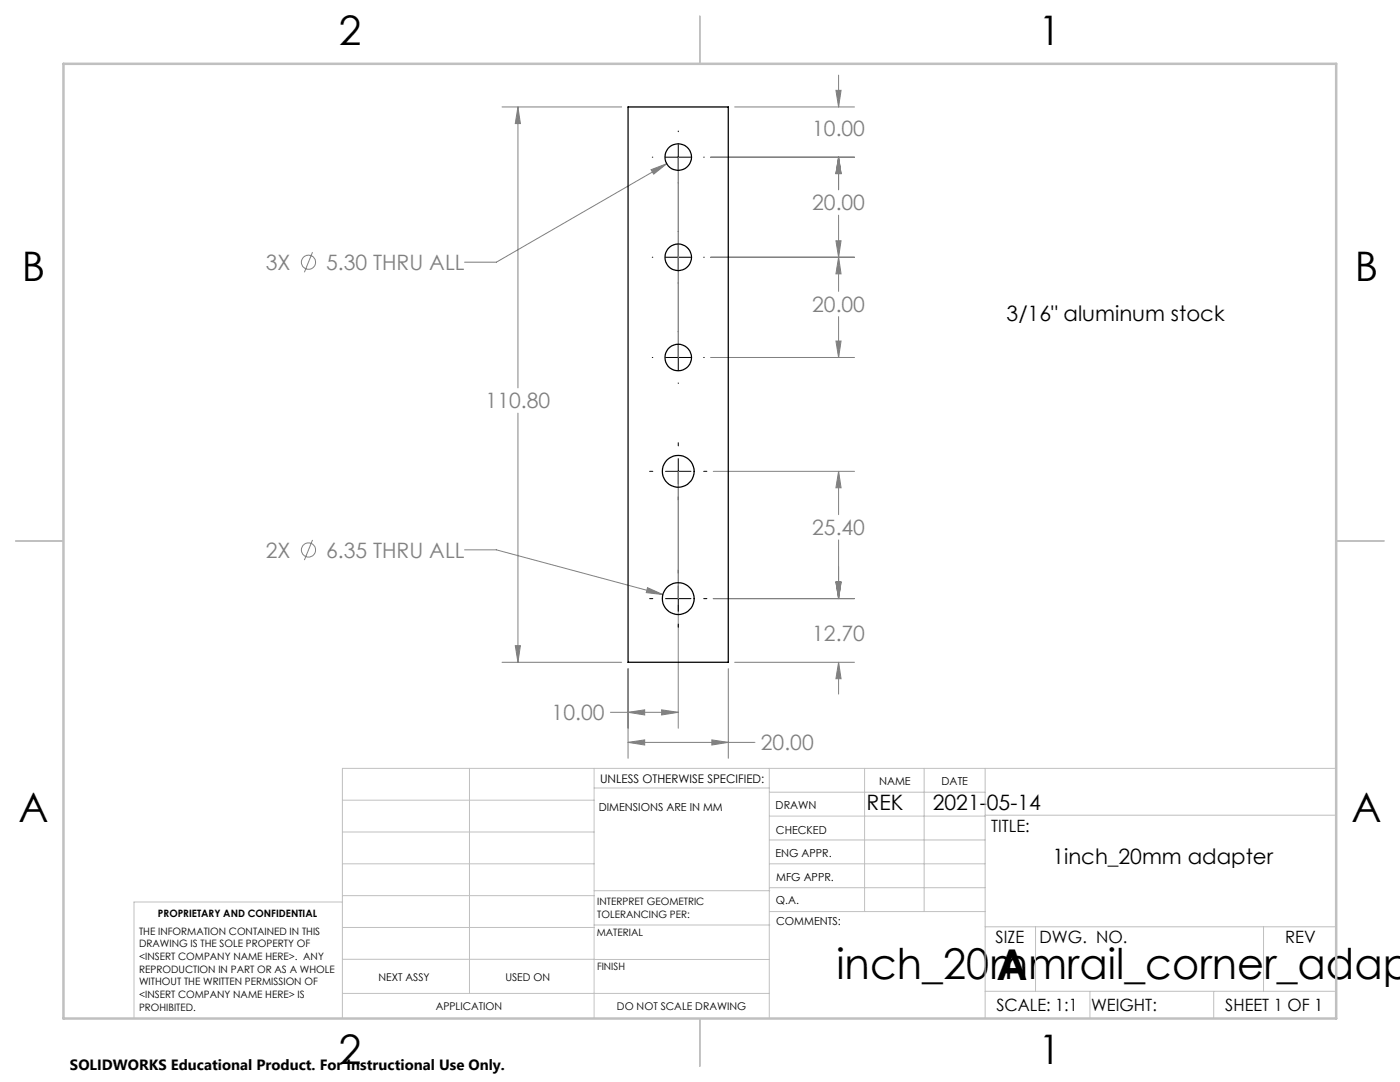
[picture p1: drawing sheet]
<svg xmlns="http://www.w3.org/2000/svg" width="279mm" height="216mm" viewBox="0 0 279 216" stroke-linecap="round" stroke-linejoin="round" font-family="sans-serif">
<g fill="none" stroke="#808080" stroke-width=".2">
<path d="M166.8 18h1.1l-.5 3.3zM167.4 15v6.3M100.2 21.3h23.9M103.4 21.3l.5 3.4h-1.1zM103.4 21.3v56.1M129.9 33.9l3.2-1.2-2.6 2zM133.1 32.7l-34 19.6h-6.4M141.8 31.4h28.7M146.6 21.3h23.9M167.4 31.4l.5 3.2h-1.1zM167.4 31.4v6.5M62.4 50.3l-1.7 4"/>
<path d="M141.8 51.3h28.7M166.8 48h1.1l-.5 3.3zM167.4 51.3l.5 3.3h-1.1zM167.4 42.9v15.2M141.8 71.3h28.7M166.8 68.1h1.1l-.5 3.2zM167.4 63.2v8.1M103.4 82.4v49.8M142.3 94.1h28.2M167.4 94.1l.5 3.2h-1.1zM167.4 94.1v8.6M62.4 107.7l-1.7 4.1"/>
<path d="M92.7 109.7h6.4l33.2 8.9M129.2 117.3l3.1 1.3-3.3-.3zM142.3 119.5h28.2M166.8 116.1h1.1l-.5 3.4zM167.4 107.7v11.8M100.2 132.2h23.9M102.8 128.8h1.1l-.5 3.4zM125.3 133.4v17.9M135.4 120.7v24.6M145.3 133.4v17.9M146.6 132.2h23.9M167.4 132.2l.5 3.2h-1.1z"/>
<path d="M167.4 132.2v6.3M121.8 142.1h13.6M125.3 148.1l3.4-.5v1.1zM125.3 142.1l3.4-.5v1.1zM125.3 148.1h25.4M132 141.6l3.4 .5-3.4 .6zM142.1 147.6l3.2 .5-3.2 .6z"/>
<circle cx="61.6" cy="52.3" r="1.41"/>
<circle cx="61.6" cy="109.7" r="1.42"/>
</g>
<g fill="none" stroke="#c0c0c0" stroke-width=".2">
<path d="M68.3 159.7h50.3M93.7 153.3v44.9M118.6 153.3v49.9M118.6 157.2h34.9M153.5 153.3v49.9M153.5 158.1h43.1M172.5 153.3v28.6M184.4 153.3v28.6M196.6 153.3v49.9M266.7 153.3h-198.4v49.9M68.3 178.7h50.3M68.3 172.4h50.3"/>
<path d="M68.3 166h50.3M68.3 180h-41.6v23.2M118.6 177.7h35M153.5 167.6h43.1M153.5 162.8h43.1M153.5 172.4h43.1M153.5 177.1h43.1M196.6 162.7h70.1M68.3 198.2h85.2M68.3 191.4l85.2 .1M68.3 185.1h50.3M118.6 184.6h35"/>
<path d="M153.6 181.9h43M196.6 197.8h70.1M196.6 184.9h70.1M206.7 184.9v12.9M217.5 197.8v5.4M242.2 197.8v5.4M252.2 184.9v12.9"/>
</g>
<path d="M139.7 3.2v9.5M3.1 107.9h9.6M266.7 107.9h9.5M139.7 203.2v9.6" fill="none" stroke="#c0c0c0" stroke-width=".25"/>
<path d="M12.7 12.7h254v190.5h-254z" fill="none" stroke="#c0c0c0" stroke-width=".5"/>
<g fill="none" stroke="#000" stroke-width=".2">
<path d="M130.2 31.4h.1M132.8 31.4h5.1M135.4 26.1v.2M135.4 28.8v5.1M135.4 36.4v.1M140.4 31.4h.1M130.2 51.3h.1M132.8 51.3h5.1M135.4 46.1v.1M135.4 48.8v5.1M135.4 56.4v.2M140.4 51.3h.1"/>
<path d="M130.2 71.3h.1M132.8 71.3h5.1M135.4 66.1v.2M135.4 68.8v5.1M135.4 76.4v.1M140.4 71.3h.1M129.6 94.1h.7M132.8 94.1h5.1M135.4 88.3v.7M135.4 91.5v5.1M135.4 99.1v.7M140.4 94.1h.7"/>
<path d="M129.6 119.5h.7M132.8 119.5h5.1M135.4 113.7v.7M135.4 116.9v5.1M140.4 119.5h.7M135.4 124.5v.7"/>
</g>
<path d="M135.4 31.4v39.9M135.4 94.1v25.4" fill="none" stroke="#808080" stroke-width=".25"/>
<path d="M129.9 33.9l.6 .8 2.6-2zM129.2 117.3l-.2 1 3.3 .3zM142.1 147.6l3.2 .5-3.2 .6zM125.3 148.1l3.4-.5v1.1zM103.4 21.3l.5 3.4h-1.1zM102.8 128.8h1.1l-.5 3.4zM167.4 31.4l.5 3.2h-1.1zM166.8 48h1.1l-.5 3.3zM167.4 31.4l.5 3.2h-1.1zM166.8 18h1.1l-.5 3.3zM166.8 68.1h1.1l-.5 3.2zM167.4 51.3l.5 3.3h-1.1zM166.8 116.1h1.1l-.5 3.4zM167.4 132.2l.5 3.2h-1.1zM166.8 116.1h1.1l-.5 3.4zM167.4 94.1l.5 3.2h-1.1zM132 141.6l3.4 .5-3.4 .6zM125.3 142.1l3.4-.5v1.1z" fill="#808080"/>
<g fill="none" stroke="#000" stroke-width=".25">
<path d="M125.3 21.3h20v110.9h-20z"/>
<circle cx="135.3" cy="31.3" r="2.66"/>
<circle cx="135.3" cy="51.3" r="2.66"/>
<circle cx="135.4" cy="71.3" r="2.65"/>
<circle cx="135.4" cy="94.1" r="3.2"/>
<circle cx="135.4" cy="119.5" r="3.2"/>
</g>
<g font-size="8.5">
<text x="166.9" y="195.4">inch_20mmrail_corner_adap</text>
<text x="198.9" y="195.5">A</text>
</g>
<g font-size="8.1">
<text x="67.6" y="8.9">2</text>
<text x="207.3" y="8.9">1</text>
<text x="4.4" y="56.2">B</text>
<text x="270.4" y="56.2">B</text>
<text x="3.7" y="164.1">A</text>
<text x="269.7" y="164.1">A</text>
<text x="67.6" y="212.4">2</text>
<text x="207.3" y="212.4">1</text>
</g>
<g font-size="4.2" fill="#808080">
<text x="162.1" y="27.2">10.00</text>
<text x="162.1" y="42">20.00</text>
<text x="53" y="53.9">3X</text>
<text x="65.1" y="53.9">5.30 THRU ALL</text>
<text x="162.1" y="62.3">20.00</text>
<text x="96.9" y="81.5">110.80</text>
<text x="162.1" y="106.8">25.40</text>
<text x="53" y="111.3">2X</text>
<text x="65.1" y="111.3">6.35 THRU ALL</text>
<text x="162.1" y="127.8">12.70</text>
<text x="110.1" y="143.7">10.00</text>
<text x="151.9" y="149.7">20.00</text>
</g>
<g font-size="4.2">
<text x="200.9" y="64.1">3/16&quot; aluminum stock</text>
<text x="173" y="161.6">REK</text>
<text x="186.2" y="161.6">2021-05-14</text>
<text x="210" y="172.4">1inch_20mm adapter</text>
</g>
<g font-size="3.4">
<text x="197.8" y="166">TITLE:</text>
<text x="198.7" y="188.1">SIZE</text>
<text x="207.5" y="188.1">DWG. NO.</text>
<text x="256.5" y="188.2">REV</text>
<text x="198.8" y="201.7">SCALE: 1:1</text>
<text x="217.7" y="201.8">WEIGHT:</text>
<text x="244.5" y="201.7">SHEET 1 OF 1</text>
</g>
<text font-size="3" x="14" y="213.5">SOLIDWORKS Educational Product. For Instructional Use Only.</text>
<text font-size="2.4" x="119.8" y="156.2">UNLESS OTHERWISE SPECIFIED:</text>
<g font-size="2.2">
<text x="119.5" y="161.8">DIMENSIONS ARE IN MM</text>
<text x="154.8" y="161.4">DRAWN</text>
<text x="175.4" y="156.6">NAME</text>
<text x="187.9" y="156.7">DATE</text>
<text x="154.9" y="166.3">CHECKED</text>
<text x="154.8" y="171">ENG APPR.</text>
<text x="154.9" y="175.7">MFG APPR.</text>
<text x="154.9" y="180.4">Q.A.</text>
<text x="154.9" y="184.6">COMMENTS:</text>
</g>
<g font-size="2.1">
<text x="75.5" y="195.7">NEXT ASSY</text>
<text x="100.9" y="195.7">USED ON</text>
<text x="86.9" y="201.5">APPLICATION</text>
<text x="123.1" y="201.6">DO NOT SCALE DRAWING</text>
</g>
<g font-size="2">
<text x="31.5" y="182.9">PROPRIETARY AND CONFIDENTIAL</text>
<text x="119.2" y="180.6">INTERPRET GEOMETRIC</text>
<text x="119.2" y="183.1">TOLERANCING PER:</text>
<text x="27.8" y="186.5">THE INFORMATION CONTAINED IN THIS</text>
<text x="27.8" y="189">DRAWING IS THE SOLE PROPERTY OF</text>
<text x="27.8" y="191.6">&lt;INSERT COMPANY NAME HERE&gt;. ANY</text>
<text x="119.1" y="186.7">MATERIAL</text>
<text x="27.8" y="194.1">REPRODUCTION IN PART OR AS A WHOLE</text>
<text x="27.8" y="196.6">WITHOUT THE WRITTEN PERMISSION OF</text>
<text x="119.1" y="193.5">FINISH</text>
<text x="27.8" y="199.1">&lt;INSERT COMPANY NAME HERE&gt; IS</text>
<text x="27.8" y="201.7">PROHIBITED.</text>
</g>
</svg>
